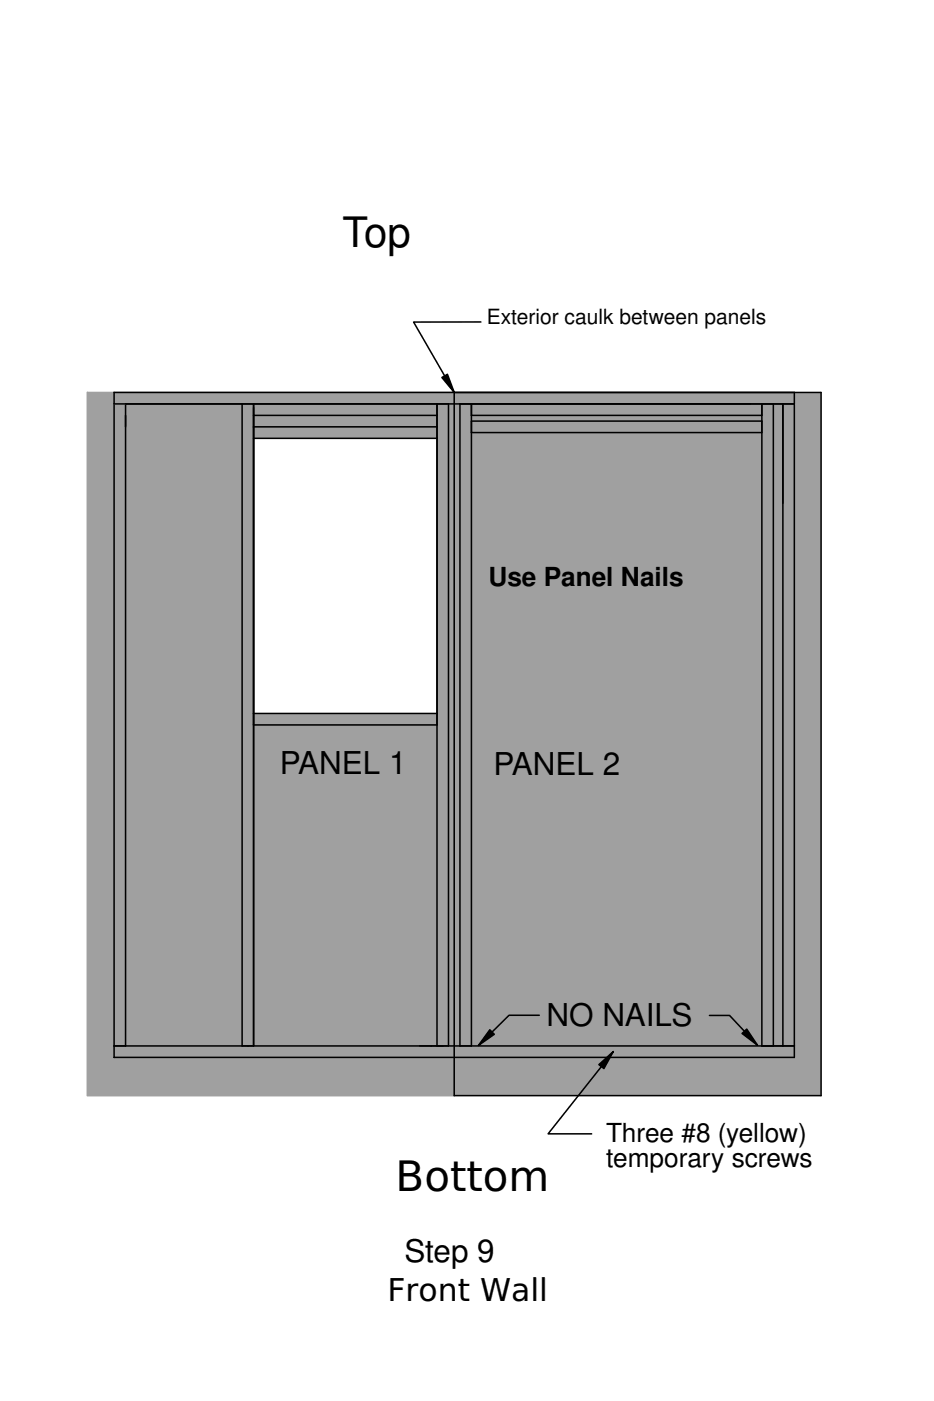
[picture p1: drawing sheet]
<svg xmlns="http://www.w3.org/2000/svg" width="152mm" height="229mm" viewBox="0 0 152 229" stroke-linecap="round" stroke-linejoin="round" font-family="sans-serif">
<g fill="#a0a0a4">
<path d="M74.1 64h59.9v114.8h-59.9z" fill-rule="evenodd"/>
<path d="M41.4 71.5h29.9v44.9h-29.9zM14.3 64h59.8v114.8h-59.8z" fill-rule="evenodd"/>
</g>
<path d="M18.6 65.9h1.9M74.1 64h-59.8v114.8h59.8" fill="none" stroke="#a0a0a4" stroke-width=".25"/>
<g fill="none" stroke="#000" stroke-width=".25">
<path d="M78.5 52.5l-11 .1 6.6 11.4v114.8h59.9v-114.8h-115.4v108.5h111v-106.5M20.5 65.9v104.8M39.5 65.9v104.8M41.4 65.9v104.8M41.4 67.8h29.9M41.4 71.5h29.9M41.4 69.6h29.9M71.3 65.9v104.8M73.2 65.9v104.8M75.1 65.9v104.8M76.9 65.9v104.8M76.9 67.8h47.4"/>
<path d="M76.9 68.7h47.4M76.9 70.6h47.4M124.3 65.9v104.8M126.2 65.9v104.8M127.7 65.9v104.8M129.6 64v1.9h-111M41.4 116.4h29.9M41.4 118.3h29.9M18.6 170.7h111M88 165.7h-4.9l-5 4.9M100.1 171.6l-10.7 13.4h7.1M115.8 165.7h3.2l4.6 4.9"/>
</g>
<path d="M72.1 61.6l.9-.5 1.1 2.9zM79.9 168l.8 .8-2.6 1.8zM97.7 173.7l2.4-2.1-1.6 2.8zM121.1 168.6l.7-.7 1.8 2.7z" fill="#000"/>
<path d="M72.1 61.6l.9-.5 1.1 2.9zM79.9 168l.8 .8-2.6 1.8zM97.7 173.7l2.4-2.1-1.6 2.8zM121.1 168.6l.7-.7 1.8 2.7z" fill="#000" stroke="#000" stroke-width=".25"/>
<g font-size="6.8">
<text x="55.9" y="40.3">Top</text>
<text x="64.6" y="194.4">Bottom</text>
</g>
<g font-size="5.1">
<text x="45.6" y="126.3">PANEL 1</text>
<text x="80.5" y="126.4">PANEL 2</text>
<text x="89.2" y="167.5">NO NAILS</text>
<text x="66" y="206">Step 9</text>
<text x="63.2" y="212.3">Front Wall</text>
</g>
<g font-size="4.3">
<text x="79.7" y="95.7">Use Panel Nails</text>
<text x="98.9" y="186.4">Three #8 (yellow)</text>
<text x="98.9" y="190.4">temporary screws</text>
</g>
<text font-size="3.4" x="79.4" y="52.8">Exterior caulk between panels</text>
</svg>
